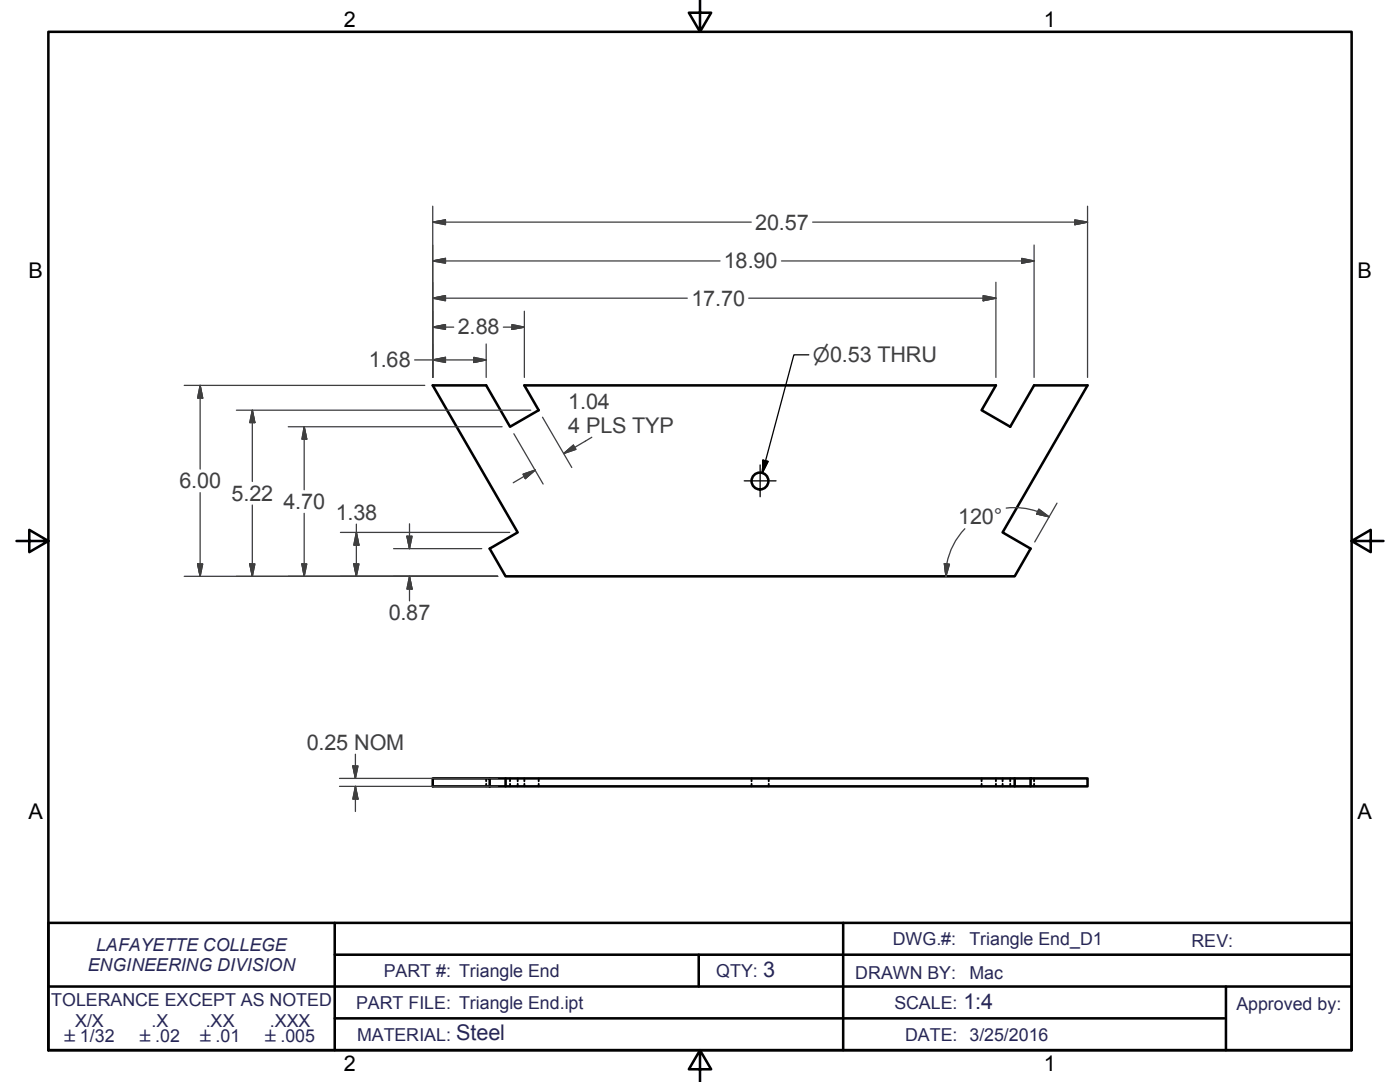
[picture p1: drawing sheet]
<svg xmlns="http://www.w3.org/2000/svg" width="279mm" height="216mm" viewBox="0 0 279 216" stroke-linecap="round" stroke-linejoin="round" font-family="sans-serif">
<!-- layer: Visible Edges(ANSI) -->
<g fill="none" stroke="#000" stroke-width=".51">
<path d="M86.4 76.9h10.6l4.8 8.3 5.7-3.3-2.9-5h94.2l-2.9 5 5.7 3.3 4.8-8.3h10.6l-16.9 29.3 5.6 3.3-3.2 5.5h-101.6l-3.2-5.5 5.6-3.3zM86.4 155.3h11.3v1.6h-11.3zM97.7 155.3h108M100.9 155.3v1.6h-3.2M100.9 156.9h101.6M202.5 155.3v1.6h3.2M205.7 155.3h11.3v1.6h-11.3z"/>
<circle cx="151.7" cy="96" r="1.68"/>
</g>
<!-- layer: Hidden Edges(ANSI) -->
<g fill="none" stroke="#000" stroke-width=".38">
<path d="M97 155.3v.6M97 156.4v.5M101.8 155.3v.6M101.8 156.4v.5M103.3 155.3v.6M103.3 156.4v.5M104.6 155.3v.6M104.6 156.4v.5M107.5 155.3v.6M107.5 156.4v.5M150 155.3v.6M150 156.4v.5"/>
<path d="M153.4 155.3v.6M153.4 156.4v.5M195.9 155.3v.6M195.9 156.4v.5M198.8 155.3v.6M198.8 156.4v.5M200.1 155.3v.6M200.1 156.4v.5M201.6 155.3v.6M201.6 156.4v.5M206.4 155.3v.6M206.4 156.4v.5"/>
</g>
<!-- layer: Border_0 -->
<path d="M9.7 6.3h260v203.2h-260zM139.7 0v6.3l-2.2-3.8h4.4l-2.2 3.8M3.3 107.9h6.4l-3.9-2.2v4.5l3.9-2.3M269.7 107.9l3.9 2.3v-4.5l-3.9 2.2h6.4M139.7 209.5l2.2 3.9h-4.4l2.2-3.9v6.4" fill="none" stroke="#000" stroke-width=".51"/>
<!-- layer: Sketch Geometry(ANSI) -->
<path d="M9.7 196.8h260M9.7 184.1h260v25.4h-260zM66.8 190.5h202.9M66.8 184.1v25.4M139.4 190.5v6.3M168.3 184.1v25.4M244.7 196.8v12.7M66.8 203.2h177.5" fill="none" stroke="#000" stroke-width=".51"/>
<!-- layer: Center Mark(ANSI) -->
<path d="M148.5 95.9h6.4M151.7 92.8v6.3" fill="none" stroke="#000" stroke-width=".25"/>
<!-- layer: Dimensions(ANSI) -->
<g fill="none" stroke="#3f3f3f" stroke-width=".25">
<path d="M86.4 59.5l2.5-.5v1zM86.4 52.1l2.5-.5v.9zM86.4 44.3l2.5-.4v.9zM86.4 41.1v34.2M86.4 59.5h50.8M86.4 52.1h57.3M86.4 44.3h63.5M149.4 59.5h49.4M156 52.1h50.4M162.2 44.3h54.8M196.2 59l2.6 .5-2.6 .5zM198.8 56.3v19"/>
<path d="M203.9 51.6l2.5 .5-2.5 .4zM206.4 48.9v26.4M214.5 43.9l2.5 .4-2.5 .5zM217 41.1v34.2M36.8 76.9h48M39.9 76.9l.5 2.5h-1zM39.9 76.9v16.7M82.7 71.8h14.3M86.4 71.8l2.5-.5v1zM86.4 65.3l2.5-.5v.9zM86.4 65.3h4.2M94.6 71.3l2.4 .5-2.4 .5z"/>
<path d="M97 68.6v6.7M100.5 65.3h4.1M102.2 64.8l2.4 .5-2.4 .4zM104.6 62.1v13.2M39.9 98.3v16.7M47.2 81.9h58.7M50.4 81.9l.5 2.4h-1.1zM50.4 81.9v14.2M57.5 85.2h42.7M60.7 85.2l.5 2.4h-.9zM60.7 85.2v12.5M102.6 86.6l5.8 10"/>
<path d="M104.4 94.6l2.4-.8-2 1.7zM106.8 93.8l-4.4 2.5M108.3 83.2l5.8 10.1M112.5 90.5l1.9-1.7 .5 .9zM118.1 87.2l-5.6 3.3M36.8 115h62.5M39.4 112.5h1l-.5 2.5zM49.8 112.5h1.1l-.5 2.5zM50.4 100.8v14.2M60.3 112.5h.9l-.5 2.5zM60.7 102.4v12.6M67.9 106.2h33.8"/>
<path d="M70.6 112.5h1l-.5 2.5zM71.1 106.2l.5 2.6h-1zM71.1 104.6v10.4M78.5 109.5h17.6M81.2 107h1l-.5 2.5zM81.7 115l.5 2.5h-1zM81.7 104.5v5M81.7 115v4.9M188.5 112.5l1 .1-.7 2.4zM189 112.5l-.2 2.5M192.6 105.5a13.7 13.7 0 0 0-3.7 7M200.8 101.4a13.7 13.7 0 0 1 6.3 .7"/>
<path d="M207.1 102l2.3 1.1M207.3 101.6l2.1 1.5-2.5-.5zM210.9 100.4l-4.4 7.7M67.8 156.9h31.5M67.8 155.3h31.5M70.4 152.8h1l-.5 2.5zM70.9 156.9l.5 2.5h-1zM70.9 150.5v4.8M70.9 156.9v5"/>
</g>
<g fill="#3f3f3f" stroke="#3f3f3f" stroke-width=".25">
<path d="M70.4 152.8l.5 2.5z"/>
<path d="M70.4 152.8h1l-.5 2.5z"/>
<path d="M70.9 156.9l.5 2.5z"/>
<path d="M70.9 156.9l.5 2.5h-1z"/>
<path d="M81.7 115l.5 2.5z"/>
<path d="M81.7 115l.5 2.5h-1z"/>
<path d="M81.2 107l.5 2.5z"/>
<path d="M81.2 107h1l-.5 2.5z"/>
<path d="M70.6 112.5l.5 2.5z"/>
<path d="M70.6 112.5h1l-.5 2.5z"/>
<path d="M71.1 106.2l.5 2.6z"/>
<path d="M71.1 106.2l.5 2.6h-1z"/>
<path d="M60.3 112.5l.4 2.5z"/>
<path d="M60.3 112.5h.9l-.5 2.5z"/>
<path d="M60.7 85.2l.5 2.4z"/>
<path d="M60.7 85.2l.5 2.4h-.9z"/>
<path d="M49.8 112.5l.6 2.5z"/>
<path d="M49.8 112.5h1.1l-.5 2.5z"/>
<path d="M50.4 81.9l.5 2.4z"/>
<path d="M50.4 81.9l.5 2.4h-1.1z"/>
<path d="M39.4 112.5l.5 2.5z"/>
<path d="M39.4 112.5h1l-.5 2.5z"/>
<path d="M39.9 76.9l.5 2.5z"/>
<path d="M39.9 76.9l.5 2.5h-1z"/>
<path d="M206.9 102.6l2.5 .5z"/>
<path d="M207.3 101.6l2.1 1.5-2.5-.5z"/>
<path d="M188.5 112.5l.3 2.5z"/>
<path d="M188.5 112.5l1 .1-.7 2.4z"/>
<path d="M112.5 90.5l1.9-1.7z"/>
<path d="M112.5 90.5l1.9-1.7 .5 .9z"/>
<path d="M104.8 95.5l2-1.7z"/>
<path d="M104.4 94.6l2.4-.8-2 1.7z"/>
<path d="M86.4 71.8l2.5-.5z"/>
<path d="M86.4 71.8l2.5-.5v1z"/>
<path d="M94.6 72.3l2.4-.5z"/>
<path d="M94.6 71.3l2.4 .5-2.4 .5z"/>
<path d="M86.4 65.3l2.5-.5z"/>
<path d="M86.4 65.3l2.5-.5v.9z"/>
<path d="M102.2 65.7l2.4-.4z"/>
<path d="M102.2 64.8l2.4 .5-2.4 .4z"/>
<path d="M86.4 59.5l2.5-.5z"/>
<path d="M86.4 59.5l2.5-.5v1z"/>
<path d="M196.2 60l2.6-.5z"/>
<path d="M196.2 59l2.6 .5-2.6 .5z"/>
<path d="M86.4 52.1l2.5-.5z"/>
<path d="M86.4 52.1l2.5-.5v.9z"/>
<path d="M203.9 52.5l2.5-.4z"/>
<path d="M203.9 51.6l2.5 .5-2.5 .4z"/>
<path d="M86.4 44.3l2.5-.4z"/>
<path d="M86.4 44.3l2.5-.4v.9z"/>
<path d="M214.5 44.8l2.5-.5z"/>
<path d="M214.5 43.9l2.5 .4-2.5 .5z"/>
</g>
<!-- layer: Symbols(ANSI) -->
<path d="M161.4 70.8h-3l-6.3 23.6M152.3 91.8l1 .3-1.2 2.3z" fill="none" stroke="#000" stroke-width=".25"/>
<path d="M152.3 91.8l-.2 2.6zM152.3 91.8l1 .3-1.2 2.3z" fill="#000" stroke="#000" stroke-width=".25"/>
<g font-size="4.3">
<text x="68.6" y="5.3">2</text>
<text x="208.3" y="5.3">1</text>
<text x="5.7" y="55.5">B</text>
<text x="270.9" y="55.5">B</text>
<text x="5.7" y="163.4">A</text>
<text x="270.9" y="163.4">A</text>
<text x="68.6" y="213.6">2</text>
<text x="208.3" y="213.6">1</text>
</g>
<g font-size="4.3" fill="#3f3f3f">
<text x="150.7" y="45.8">20.57</text>
<text x="144.5" y="53.5">18.90</text>
<text x="138" y="61">17.70</text>
<text x="91.4" y="66.7">2.88</text>
<text x="73.6" y="73.3">1.68</text>
<text x="113.4" y="81.7">1.04</text>
<text x="113.4" y="86.4">4 PLS TYP</text>
<text x="35.8" y="97.5">6.00</text>
<text x="46.2" y="99.9">5.22</text>
<text x="56.6" y="101.6">4.70</text>
<text x="67" y="103.7">1.38</text>
<text x="191.2" y="104.6">120°</text>
<text x="77.6" y="123.8">0.87</text>
<text x="61.2" y="149.6">0.25 NOM</text>
</g>
<g font-size="4.3" fill="#262659">
<text x="152.3" y="195">3</text>
<text x="192.3" y="201.4">1:4</text>
<text x="91.1" y="207.6">Steel</text>
</g>
<text font-size="4" fill="#3f3f3f" x="162.2" y="72.3">⌀0.53 THRU</text>
<g font-size="3.6" fill="#262659">
<text x="19.2" y="189.8">LAFAYETTE COLLEGE</text>
<text x="178.2" y="188.5">DWG.#:</text>
<text x="193.5" y="188.5">Triangle End_D1</text>
<text x="237.8" y="188.9">REV:</text>
<text x="17.5" y="193.7">ENGINEERING DIVISION</text>
<text x="76.6" y="195">PART #: Triangle End</text>
<text x="142.9" y="195">QTY:</text>
<text x="170.7" y="195.3">DRAWN BY:</text>
<text x="193.5" y="195.3">Mac</text>
<text x="10.2" y="200.8">TOLERANCE EXCEPT AS NOTED</text>
<text x="71.1" y="201.3">PART FILE: Triangle End.ipt</text>
<text x="178.5" y="201.4">SCALE:</text>
<text x="246.8" y="201.5">Approved by:</text>
<text x="15" y="204.9">X/X</text>
<text x="30.2" y="204.9">.X</text>
<text x="41.1" y="204.9">.XX</text>
<text x="53.8" y="204.9">.XXX</text>
<text x="71.2" y="207.6">MATERIAL:</text>
<text x="180.7" y="207.6">DATE: 3/25/2016</text>
</g>
<g font-size="3.3" fill="#262659">
<text x="12.9" y="208">±1/32</text>
<text x="27.9" y="207.9">±.02</text>
<text x="39.9" y="207.9">±.01</text>
<text x="52.9" y="207.9">±.005</text>
</g>
</svg>
